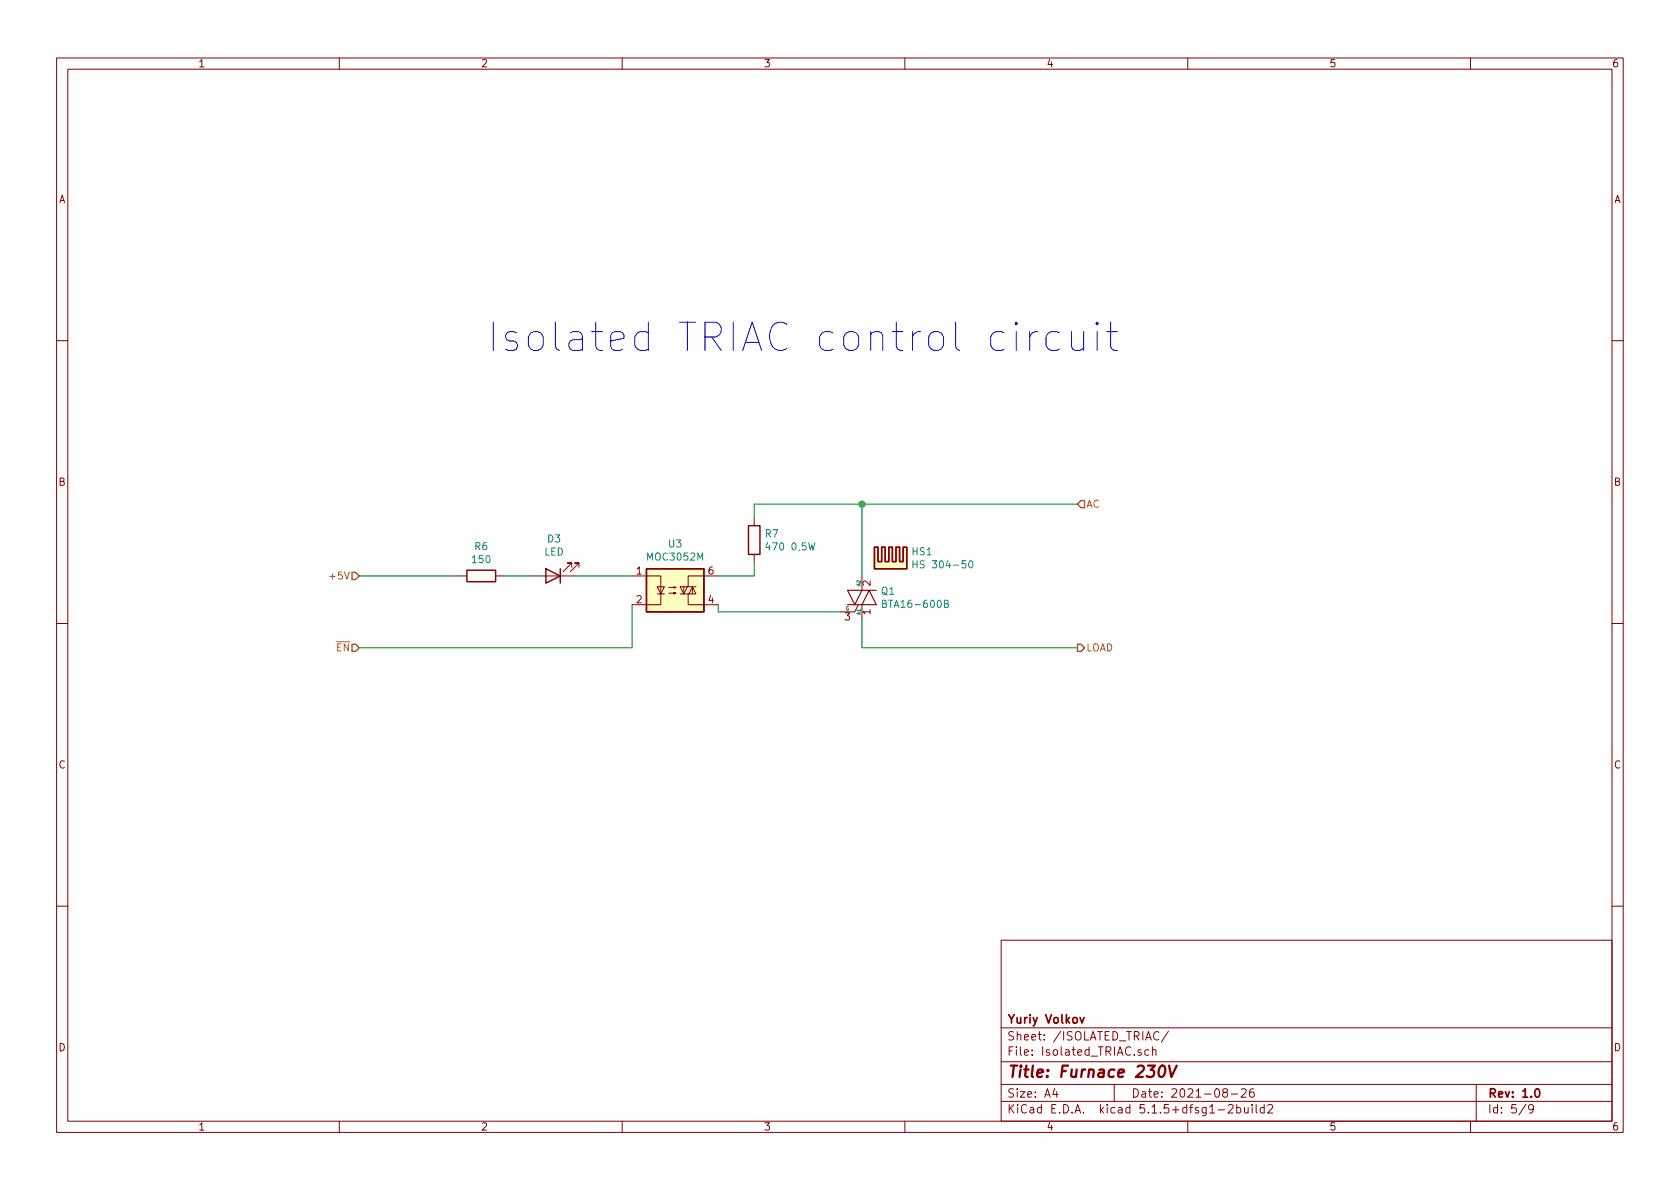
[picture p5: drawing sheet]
<svg xmlns="http://www.w3.org/2000/svg" width="297mm" height="210mm" viewBox="0 0 297 210" stroke-linecap="round" stroke-linejoin="round" font-family="sans-serif">
<g fill="none" stroke="#840000" stroke-width=".18">
<path d="M10 10.3h277v189.9h-277zM12 12.2h273v186.1h-273zM60 10.3v1.9M110 10.3v1.9M160 10.3v1.9M210 10.3v1.9M260 10.3v1.9M10 60.2h2M285 60.2h2M133.3 91.7v1.3M133.3 98v1.3M10 110.3h2"/>
<path d="M81.3 101.8h1.2M87.6 101.8h1.3M94 101.8h7.6M101.1 100.3v-.7h-.8h.8l-1.5 1.5M102.4 100.3v-.7h-.8h.8l-1.6 1.5M111.8 101.8h5v5.1h-5M116.2 103.8h1.3l-.7 1.2zM116.2 105h1.3M118.2 104.9h1.3l-.4 .1v-.2l.4 .1M118.2 103.9h1.3l-.4 .1v-.2l.4 .1M120.3 105h2.8l-.7-1.2-.6 1.2M120.9 103.8v1.2"/>
<path d="M121.5 103.8l-.6 1.2-.6-1.2h2.8M121.7 105v1.9h5.3M122.4 103.8v1.2M127 101.8h-5.3v2M151.8 106.9l-.7 1.3h-2.5M152.4 101.8v2.6M152.4 106.9v2.6M285 110.3h2M10 160.2h2M177 166.3h108v32h-108zM285 160.2h2M60 198.3v1.9"/>
<path d="M110 198.3v1.9M160 198.3v1.9M177 194.8h108M177 191.8h108M177 187.8h108M177 181.8h108M186.5 192.5l-.4 1h1M186.8 193v1M197 191.8v3M201.8 185.7l-.4-.1-.2 .2 .1 .2 .5 .2v.3h-.6M203.1 185.7l-.4-.1-.3 .3 .1 .6 .2 .1 .4-.1M203.8 185.7l.2-.1 .3 .1 .1 .9"/>
<path d="M203.8 185.1v1.5M204.9 182.6a.7 .7 0 0 0-.9 .2 .7 .7 0 0 0 .1 .9 .55 .55 0 0 0 .8 .1M206.6 182.3l-1.3 2M210 198.3v1.9M215.4 196.3h1.1M216.5 193.2l-.3-.3 .1-.2a.48 .48 0 0 1 .6-.1l.1 .2-.1 .3-.6 .1a.48 .48 0 0 0 0 .7l.2 .1 .5-.1v-.4l-.2-.3M217.2 195.5l.2-.2h.4l.2 .5-.9 1h.9M217.7 193.5h1.1M218.7 195.9l.4-.1 .3 .3-.1 .6h-.6M218.7 195.3v1.5M219.5 192.7l.2-.2h.3l.3 .2v.3v.2l-.9 .8h.9M220 195.8l.1 .9 .3 .1 .3-.1"/>
<path d="M220.7 195.8v1M221.4 195.3v.2M221.4 195.8v1M221.6 192.5a.59 .59 0 0 0-.7 .7l.1 .7 .2 .1 .5-.1 .1-.5-.2-.2-.4-.1-.3 .3M222.1 195.3v1.3l.2 .2M223.5 195.9l-.4-.1-.3 .3 .1 .6 .2 .1 .4-.1M223.5 195.3v1.5M224.2 195.5l.2-.2h.3l.3 .5-.9 1h.9M260 198.3v1.9M261 191.8v6.5M269.8 195.2l-1.2 2M271.1 196l-.3 .3-.4-.1-.1-.2v-.4l.1-.2 .4-.1 .2 .2a1.19 1.19 0 0 1-.2 1.2l-.4 .1"/>
</g>
<path d="M191 179.9l.3 1 .4-1M271.5 192.7l.2-.2a.81 .81 0 0 1 .6 .6 .81 .81 0 0 1-.3 .8l-.1 .1a.79 .79 0 0 1-.4-1.3z" fill="none" stroke="#840000" stroke-width=".3"/>
<path d="M205.2 188.6a.45 .45 0 0 1 .4-.2 .45 .45 0 0 1 .4 .4 1.15 1.15 0 0 1-.8 1.6l-.2-.1a1.5 1.5 0 0 1 .2-1.7zM206.7 188.4l.4 2 1-2" fill="none" stroke="#840000" stroke-width=".41"/>
<g fill="#ffffc2" stroke="#ffffc2" stroke-width=".18">
<path d="M114.3 100.6h10.2v7.6h-10.2z"/>
<path d="M154.6 96.8h.6v2.5h.7v-2.5h.6v2.5h.6l-.6 1.3h-1.9z"/>
<path d="M157.1 96.8h.7v2.5h.6v-2.5h.7v2.5h.6v-2.5h.6v3.8h-3.8l.6-1.3z"/>
</g>
<path d="M132.3 93h2.1v5h-2.1zM154.6 96.8h.6v2.5h.7v-2.5h.6v2.5h.6v-2.5h.7v2.5h.6v-2.5h.7v2.5h.6v-2.5h.6v3.8h-5.7zM82.5 100.8h5.1v2.1h-5.1zM96.5 100.6l2.6 1.2-2.6 1.3zM99.1 100.6v2.5M114.3 100.6h10.2v7.6h-10.2z" fill="none" stroke="#840000" stroke-width=".25"/>
<path d="M161.4 99.2v1.2M161.4 99.8h.8M171.4 99.3l.2-.1a.67 .67 0 0 1 .4 .6 .67 .67 0 0 1-.4 .6l-.3-.5zM156 106.8l.6-.1 .1-.2-.1-.2-.6-.2v1.3h.5l.3-.2v-.2l-.3-.2M167 106.8l.5-.1 .1-.2v-.2l-.6-.2v1.3h.5l.1-.1 .1-.3-.3-.2" fill="none" stroke="#008484" stroke-width=".18"/>
<path d="M149.9 106.9h5l-1.2-2.5-1.3 2.5M152.4 104.4l-1.3 2.5-1.2-2.5h5" fill="none" stroke="#840000" stroke-width=".2"/>
<path d="M133.3 99.3v2.5h-6.3M152.4 89.1v12.7M190.5 89.1h-57.2v2.6M63.5 101.8h17.8M88.9 101.8h5.1M101.6 101.8h10.2M111.8 106.9v7.6h-48.3M127 106.9v1.3h21.6M152.4 109.5v5h38.1" fill="none" stroke="#008400" stroke-width=".18"/>
<path d="M191.1 88.5h.7v1.3h-.7l-.6-.7zM62.2 113.9h.7l.6 .6-.6 .7h-.7zM62.2 101.2h.7l.6 .6-.6 .7h-.7zM190.5 113.9h.6l.7 .6-.7 .7h-.6z" fill="none" stroke="#848400" stroke-width=".25"/>
<path d="M87.2 57v5M91.3 58.9l-.5-.3h-.7l-.5 .3-.2 .5 .2 .7 .5 .2h.7l.5 .2 .2 .5-.2 .7-.5 .3h-.9l-.5-.3M93.9 58.9a1.36 1.36 0 0 1 2.1 .7v1.4a1.36 1.36 0 0 1-1.3 1 1.36 1.36 0 0 1-1.3-1v-1.4zM98.2 57v4.3l.2 .4 .5 .3M194 57l-.2 .2 .2 .2 .2-.2-.2-.2v.4M194 58.6v3.4M195.7 58.6h1.9M196.4 57v4.3l.2 .4 .5 .3h.5" fill="none" stroke="#0000c2" stroke-width=".18"/>
<circle cx="152.4" cy="89.1" r=".51" fill="#008400" stroke="#008400" stroke-width=".25"/>
<text font-size="7" fill="#0000c2" x="100.2" y="62.2">Isolated TRIAC control circuit</text>
<text font-size="2.8" fill="#840000" x="178" y="190.5">Title: Furnace 230V</text>
<g font-size="2.1" fill="#840000">
<text x="178" y="184">Sheet: /ISOLATED_TRIAC/</text>
<text x="178" y="181">Yuriy Volkov</text>
<text x="178" y="186.7">File: Isolated_TRIAC.sch</text>
<text x="178" y="196.9">KiCad E.D.A. kicad 5.1.5+dfsg1-2build2</text>
<text x="178" y="194.1">Size: A4</text>
<text x="200" y="194.1">Date: 2021-08-26</text>
<text x="263" y="194.1">Rev: 1.0</text>
<text x="263" y="196.9">Id: 5/9</text>
</g>
<g font-size="1.8" fill="#840000">
<text x="35" y="11.9">1</text>
<text x="85" y="11.9">2</text>
<text x="135" y="11.9">3</text>
<text x="185" y="11.9">4</text>
<text x="235" y="11.9">5</text>
<text x="285" y="11.9">6</text>
<text x="10.4" y="35.9">A</text>
<text x="285.4" y="35.9">A</text>
<text x="10.4" y="85.9">B</text>
<text x="285.4" y="85.9">B</text>
<text x="112.5" y="101.6">1</text>
<text x="125.2" y="101.6">6</text>
<text x="112.5" y="106.7">2</text>
<text x="125.2" y="106.7">4</text>
<text x="153.9" y="103.6" transform="rotate(-90 153.9 103.6)">2</text>
<text x="149.4" y="109.7">3</text>
<text x="153.9" y="108.7" transform="rotate(-90 153.9 108.7)">1</text>
<text x="10.4" y="135.9">C</text>
<text x="285.4" y="135.9">C</text>
<text x="10.4" y="185.9">D</text>
<text x="285.4" y="185.9">D</text>
<text x="35" y="199.9">1</text>
<text x="85" y="199.9">2</text>
<text x="135" y="199.9">3</text>
<text x="185" y="199.9">4</text>
<text x="235" y="199.9">5</text>
<text x="285" y="199.9">6</text>
</g>
<g font-size="1.8" fill="#848400">
<text x="192" y="89.8">AC</text>
<text x="58.8" y="102.5">+5V</text>
<text x="59.5" y="115.2">EN</text>
<text x="192" y="115.2">LOAD</text>
</g>
<g font-size="1.8" fill="#008484">
<text x="96.9" y="95.9">D3</text>
<text x="135.3" y="95">R7</text>
<text x="83.6" y="99.6">150</text>
<text x="84" y="97.3">R6</text>
<text x="96.2" y="98.2">LED</text>
<text x="114.6" y="99.1">MOC3052M</text>
<text x="118.3" y="96.8">U3</text>
<text x="135.9" y="97.3">470 0,5W</text>
<text x="161.3" y="98.2">HS1</text>
<text x="162.5" y="100.5">HS 304-50</text>
<text x="155.9" y="105.2">Q1</text>
<text x="156.6" y="107.5">BTA16-600B</text>
</g>
<g font-size=".9" fill="#008484">
<text x="149.5" y="108">G</text>
<text x="152.2" y="103.7" transform="rotate(-90 152.2 103.7)">A2</text>
<text x="152.2" y="108.8" transform="rotate(-90 152.2 108.8)">A1</text>
</g>
</svg>
